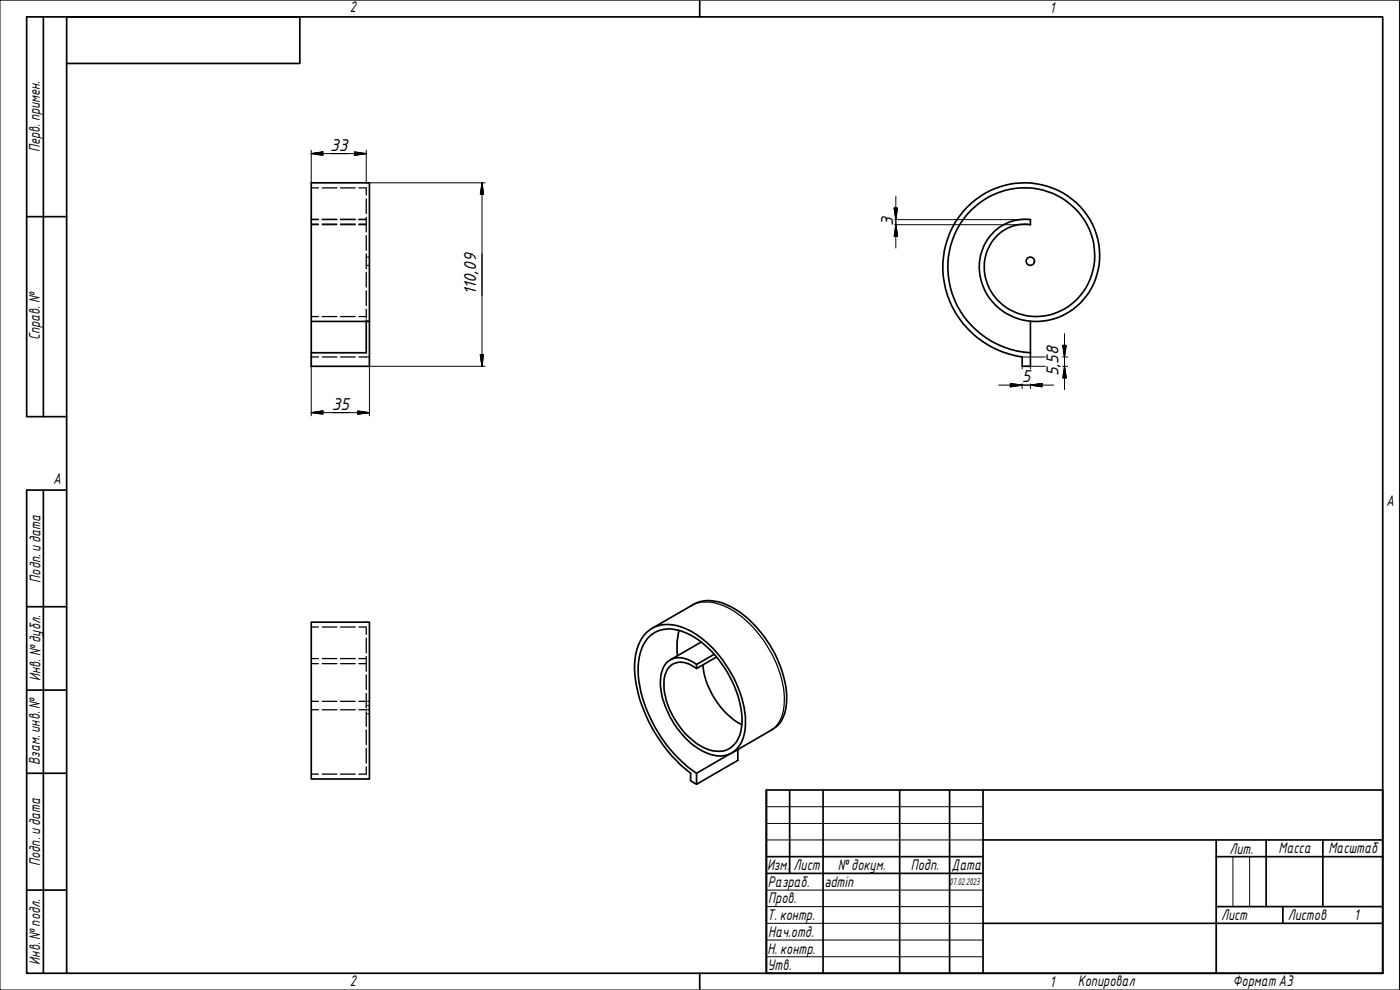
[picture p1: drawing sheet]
<svg xmlns="http://www.w3.org/2000/svg" width="420mm" height="297mm" viewBox="0 0 420 297" stroke-linecap="round" stroke-linejoin="round" font-family="sans-serif">
<g fill="none" stroke="#000" stroke-width=".38">
<path d="M93.4 56.4h2.2M96.7 56.4h4.4M102.2 56.4h4.4M107.7 56.4h2.2v2.1M109.9 59.7v4.4M93.4 65.9h2.2M93.4 67.4h2.2M93.4 65.8h2.2M93.4 67.2h2.2M96.7 65.9h4.4M96.7 67.4h4.4M96.7 65.8h4.4"/>
<path d="M96.7 67.2h4.4M102.2 65.9h4.4M102.2 67.4h4.4M102.2 65.8h4.4M102.2 67.2h4.4M107.7 65.9h2.2M107.7 67.4h2.2M107.7 65.8h2.2M107.7 67.2h2.2M109.9 65.2v4.4M109.9 70.7v4.4M109.9 76.2v4.4"/>
<path d="M109.9 77.1h.3M109.9 79.6h.3M110.6 77.1h.3M110.6 79.6h.3M93.4 95h2.2M96.7 95h4.4M102.2 95h4.4M107.7 95h2.2M109.9 92.8v2.6M109.9 81.7v4.5M109.9 87.2v4.5M109.9 95.9v.5h.3"/>
<path d="M110.6 96.4h.3M93.4 107.1h2.2M96.7 107.1h4.4M102.2 107.1h4.4M107.7 107.1h2.5M110.6 107.1h.3M93.4 197.6h2.2M93.4 188.1h2.2M93.4 199.1h2.2M96.7 197.6h4.4M96.7 188.1h4.4M96.7 199.1h4.4"/>
<path d="M102.2 197.6h4.4M102.2 188.1h4.4M102.2 199.1h4.4M107.7 188.1h2.2v2.3M107.7 197.6h2.2M107.7 199.1h2.2M109.9 191.4v4.5M109.9 197v4.4M93.4 210.4h2.2M93.4 213h2.2M96.7 210.4h4.4M96.7 213h4.4"/>
<path d="M102.2 210.4h4.4M102.2 213h4.4M107.7 210.4h2.5M107.7 213h2.5M109.9 202.5v4.4M109.9 208v4.4M109.9 213.5v4.4M109.9 219v4.4M109.9 211.7h.3M109.9 214.2h.3M110.6 210.4h.3M110.6 213h.3"/>
<path d="M110.6 211.7h.3M110.6 214.2h.3M93.4 232.3h2.2M96.7 232.3h4.4M102.2 232.3h4.4M109.9 224.5v4.5M109.9 230v2.3h-2.2"/>
</g>
<g fill="none" stroke="#000" stroke-width=".51">
<path d="M93.4 96.4h17.5M109.9 96.4v9.4h-16.5v4.1h17.5v-55.1h-17.5v51M309.2 96.4v13.5h-2.4v-2.8a27.1 27.1 0 0 1-20-40.6 23.7 23.7 0 0 1 38.4-3.3 20.4 20.4 0 0 1-8.1 32.2 17 17 0 0 1-23.2-15.3 13.9 13.9 0 0 1 15.3-14.2v1.5a12.4 12.4 0 0 0-13.8 13.7 15.7 15.7 0 0 0 22.8 12.2 19 19 0 0 0 3-32 22.4 22.4 0 0 0-34.7 9 25.7 25.7 0 0 0 22.7 35.5M93.4 186.7h17.5v47h-17.5zM195.7 188.5l11.7-6.7a11.2 11.2 0 0 1 11.9 .2 34.1 34.1 0 0 1 16.8 27.5 10 10 0 0 1-4.1 9.2l-12.4 7.2M203.8 189.2a19.9 19.9 0 0 0-.5 7.5M209 199.4a7.2 7.2 0 0 0-8.1-1.2 7.6 7.6 0 0 0-2.7 6.4 26.1 26.1 0 0 0 12.6 20.7 8.7 8.7 0 0 0 9.5 .2 10.7 10.7 0 0 0 3.4-9.2 34.7 34.7 0 0 0-13.3-24.9 16.1 16.1 0 0 0-11.8-3.9 9.4 9.4 0 0 0-7.5 7.6 29.3 29.3 0 0 0 2.1 18.1 44.8 44.8 0 0 0 14.1 18.8v2.3l1.7 1 12.4-7.2v-3.2M210.4 192.6l-9.2 5.4M210.9 199.5a23.7 23.7 0 0 0 11.7 18M214.3 196.3l-5.3 3.1v1.2l6-3.4M209 200.6a6.5 6.5 0 0 0-7.3-1.2 7.2 7.2 0 0 0-2.4 6.8 24.1 24.1 0 0 0 11.8 18.1 7.4 7.4 0 0 0 9.8-1.5 15.5 15.5 0 0 0 .9-12.8 32.9 32.9 0 0 0-14.7-19.5 10.8 10.8 0 0 0-10.6-.7 11.7 11.7 0 0 0-5 10.1 40 40 0 0 0 12 27.5l2.7 2.5 2.8 2.1M219.2 226.1l-10.2 5.9v3.3"/>
<circle cx="309.2" cy="78.4" r="1.24"/>
</g>
<circle cx="109.9" cy="96.4" r=".19" fill="#000"/>
<path d="M207.4 181.8a11.7 11.7 0 0 1 11.2 .6 34.9 34.9 0 0 1 16.7 25.8 12.5 12.5 0 0 1-3.1 10.4l-.9 .6" fill="none" stroke="#000" stroke-width=".38"/>
<path d="M20 5.1h395v286.9h-395zM210 0v5.1M210 292v5" fill="none" stroke="#000" stroke-width=".51"/>
<path d="M0 0h420v297h-420z" fill="none" stroke="#000" stroke-width=".3"/>
<g fill="none" stroke="#000" stroke-width=".51">
<path d="M230 237h185v55h-185zM237 237v25.1M247 237v55M270 237v55M285 237v55M295 237v55M230 257h65M295 252h120M365 257h50M365 252v40M380 252v20M397 252v20"/>
<path d="M230 262.1h65M295 277h120M365 272h50M385 272v5"/>
</g>
<path d="M230 242h65M230 247.1h65M230 252h65M370 257v15M375 257v15M230 267.1h65M230 272h65M230 277h65M230 282.1h65M230 287.1h65" fill="none" stroke="#000" stroke-width=".3"/>
<path d="M13 5.1v119.9M20 19h70v-13.9h-82v119.9h12M8 65h12M13 147.1v144.9M20 147.1h-12v144.9h12M8 182h12M8 207.1h12M8 232h12M8 267.1h12" fill="none" stroke="#000" stroke-width=".51"/>
<g fill="none" stroke="#000" stroke-width=".3">
<path d="M93.4 46.1l3.5-.5v1zM93.4 46.1h16.5M93.4 45.1v9.7M106.4 45.6l3.5 .5-3.5 .5zM109.9 45.1v9.7h35.7M144.7 54.8l.4 3.5h-1zM144.7 54.8v55.1M268.9 58.9v15.5M268.4 62.4h1l-.5 3.5zM268.5 65.9h40.7M268.5 67.4h40.7M268.9 67.4l.5 3.5h-1z"/>
<path d="M93.4 107.1v17.7M110.9 107.1v17.7M110.9 109.9h34.7M144.1 106.4h1l-.4 3.5zM299.7 115.6h16.5M303.2 115l3.6 .6-3.6 .5zM306.8 115.2v1.4M306.8 107.1h6.9M309.2 115.6l3.5-.6v1.1zM309.2 109.9v.8M309.2 115.2v1.4M313.7 109.9h-6.9v.8"/>
<path d="M318.9 109.9h1.5M318.9 107.1h1.5M319 103.6h1l-.5 3.5zM319.5 109.9l.5 3.5h-1zM319.5 100.1v16.8M93.4 123.8l3.5-.5v1zM93.4 123.8h17.5M107.4 123.3l3.5 .5-3.5 .5z"/>
</g>
<g fill="#000" stroke="#000" stroke-width=".3">
<path d="M93.4 46.1l3.5-.5zM93.4 46.1l3.5-.5v1zM106.4 46.6l3.5-.5zM106.4 45.6l3.5 .5-3.5 .5zM144.7 54.8l.4 3.5zM144.7 54.8l.4 3.5h-1zM268.4 62.4l.5 3.5zM268.4 62.4h1l-.5 3.5zM268.9 67.4l.5 3.5zM268.9 67.4l.5 3.5h-1zM144.1 106.4l.6 3.5zM144.1 106.4h1l-.4 3.5z"/>
<path d="M303.2 116.1l3.6-.5zM303.2 115l3.6 .6-3.6 .5zM309.2 115.6l3.5-.6zM309.2 115.6l3.5-.6v1.1zM319 103.6l.5 3.5zM319 103.6h1l-.5 3.5zM319.5 109.9l.5 3.5zM319.5 109.9l.5 3.5h-1zM93.4 123.8l3.5-.5zM93.4 123.8l3.5-.5v1zM107.4 124.3l3.5-.5zM107.4 123.3l3.5 .5-3.5 .5z"/>
</g>
<g font-size="5">
<text x="99.1" y="45.2">33</text>
<text x="268" y="67.9" transform="rotate(-90 268 67.9)">3</text>
<text x="142.9" y="88.6" transform="rotate(-90 142.9 88.6)">110,09</text>
<text x="317.7" y="113" transform="rotate(-90 317.7 113)">5,58</text>
<text x="306.7" y="114.7">5</text>
<text x="99.6" y="122.9">35</text>
</g>
<g font-size="4.4">
<text x="105" y="3.7">2</text>
<text x="315" y="3.8">1</text>
<text x="11.9" y="45.6" transform="rotate(-90 11.9 45.6)">Перв. примен.</text>
<text x="12" y="102.2" transform="rotate(-90 12 102.2)">Справ. №</text>
<text x="16" y="145.2">A</text>
<text x="416" y="151.7">A</text>
<text x="12.2" y="174.8" transform="rotate(-90 12.2 174.8)">Подп. идата</text>
<text x="12.2" y="204.3" transform="rotate(-90 12.2 204.3)">Инв. №дубл.</text>
<text x="12" y="229.5" transform="rotate(-90 12 229.5)">Взам. инв. №</text>
<text x="369" y="256.1">Лит.</text>
<text x="383.7" y="256.1">Масса</text>
<text x="398.7" y="256.1">Масштаб</text>
<text x="12.1" y="259.8" transform="rotate(-90 12.1 259.8)">Подп. идата</text>
<text x="230.2" y="261.1">Изм.</text>
<text x="238.2" y="261.1">Лист</text>
<text x="251.5" y="261">№докум.</text>
<text x="273.4" y="261.2">Подп.</text>
<text x="285.6" y="261.2">Дата</text>
<text x="230.4" y="266.1">Разраб.</text>
<text x="247.4" y="266.1">admin</text>
<text x="230.6" y="271.1">Пров.</text>
<text x="230.3" y="276.1">Т. контр.</text>
<text x="230.5" y="281.1">Нач.отд.</text>
<text x="366.5" y="276.1">Лист</text>
<text x="386.5" y="276.1">Листов</text>
<text x="406.4" y="276">1</text>
<text x="230.4" y="286.1">Н. контр.</text>
<text x="12.1" y="289.4" transform="rotate(-90 12.1 289.4)">Инв. №подл.</text>
<text x="230.3" y="291.1">Утв.</text>
<text x="105" y="295.9">2</text>
<text x="315" y="296.1">1</text>
<text x="323.5" y="295.8">Копировал</text>
<text x="370" y="295.8">Формат А3</text>
</g>
<text font-size="2.8" x="285" y="265.5">07.02.2023</text>
</svg>
